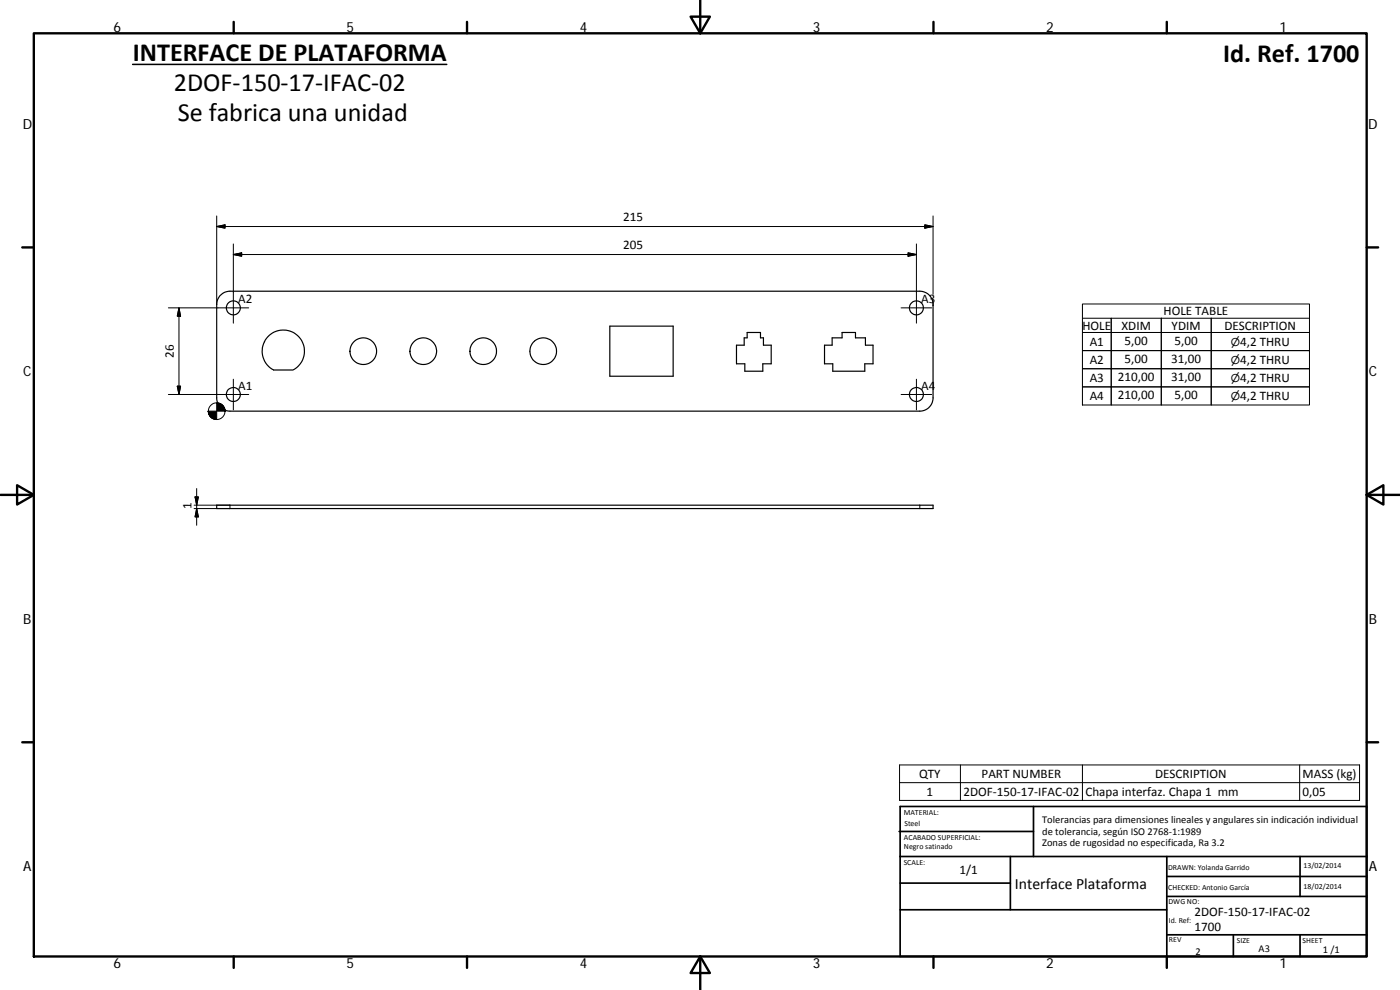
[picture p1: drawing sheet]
<svg xmlns="http://www.w3.org/2000/svg" width="420mm" height="297mm" viewBox="0 0 420 297" stroke-linecap="round" stroke-linejoin="round" font-family="sans-serif">
<g fill="none" stroke="#000" stroke-width=".36">
<path d="M66 88.7l1.6-1.1 1.4-.2h207a4 4 0 0 1 4 4.3v27.7a4 4 0 0 1-4 4h-207a4 4 0 0 1-4-4v-28l.3-1.4zM183 97.9h19v15h-19zM224.2 99.8h4v1.6h.9v2.2h2.3v5.6h-2.5v2.2h-5.4v-2.2h-2.5v-5.6h2.3v-2.2h.9zM80.4 101.1a6.3 6.3 0 0 1 9.7 .4 6.3 6.3 0 0 1-2.2 9.5h-5.8a6.3 6.3 0 0 1-1.7-9.9zM247.4 103.6h2.3v-2.2h3v-1.6h4v1.6h3v2.2h2.3v5.6h-2.5v2.2h-9.6v-2.2h-2.5zM65 151.6h215v1h-215z"/>
<circle cx="70" cy="92.4" r="2.1"/>
<circle cx="275" cy="92.4" r="2.1"/>
<circle cx="70" cy="118.4" r="2.1"/>
<circle cx="109" cy="105.4" r="4"/>
<circle cx="127" cy="105.4" r="4"/>
<circle cx="145" cy="105.4" r="4"/>
<circle cx="163" cy="105.4" r="4"/>
<circle cx="275" cy="118.4" r="2.1"/>
</g>
<g fill="none" stroke="#000" stroke-width=".3">
<path d="M65 64.8v26.6M65 68l2.5-.5v1zM65 68h215M70 76.4l2.5-.5v1zM70 76.4h205M70 73.2v23.8M272.5 75.9l2.5 .5-2.5 .5zM275 73.2v23.8M277.5 67.5l2.5 .5-2.5 .5zM280 64.8v23.5M53.7 92.4v26M53.7 92.4l.5 2.5h-1z"/>
<path d="M74.6 92.4h-24.1M270.4 92.4h9.2M280 90.9v.8M324.9 95.5h8.6v4.3M324.9 91.2h68.1v30.3h-68.1zM348.5 95.5v26M363.5 99.8v5.4h29.5h-68.1h8.6v5.4M393 95.5h-59.5v26v-5.4h-8.6h68.1h-29.5v-5.5M53.2 115.9h1l-.5 2.5zM70 113.8v9.2M74.6 118.4h-24.1M270.4 118.4h9.2"/>
<path d="M275 113.8v9.2M333.5 105.2v-5.4h-8.6h68.1h-29.5v-4.3v26M363.5 105.2v5.4h29.5h-68.1h8.6v5.5M58.3 151.6h10.7v1h-10.7M58.5 149.1h1l-.5 2.5zM59 146.6v11M59 152.6l.5 2.5h-1zM276 151.6v1M270 229.5h138v10.7h-138zM270 234.8h138M288.2 229.5v10.7M324.9 229.5v10.7"/>
<path d="M390 229.5v10.7"/>
<circle cx="65" cy="123.4" r="2.51"/>
</g>
<g fill="none" stroke="#000" stroke-width=".71">
<path d="M10.1 10h400.1v277h-400.1zM70.1 6.6v3.4M140.2 6.6v3.4M207.3 5h5.8l-2.9 5zM210.2 0v10M280.2 6.6v3.4M350.2 6.6v3.4M6.7 74.2h3.4M410.2 74.2h3.4M.2 148.5h9.9M5.1 145.6l5 2.9-5 2.9zM410.2 148.5l5-2.9v5.8z"/>
<path d="M410.2 148.5h9.9M6.7 222.7h3.4M410.2 222.7h3.4M70.1 287v3.4M140.2 287v3.4M210.2 287l2.9 5h-5.8zM210.2 287v10M280.2 287v3.4M350.2 287v3.4"/>
</g>
<g fill="none" stroke="#000" stroke-width=".51">
<path d="M269.8 249.5h40.4M270.1 257h140.1M270.1 242h140.1v45h-140.1zM303.2 257v16M310.2 242v15M350.2 257v30M390.2 257v12M270.1 273h80.1M270.1 265h33.1M350.2 269h60M350.2 263h60M350.2 280.5h60"/>
<path d="M370.2 280.5v6.5M390.2 280.5v6.5"/>
</g>
<path d="M39.8 19.3h94.3" fill="none" stroke="#000" stroke-width=".46"/>
<g fill="#000" stroke="#000" stroke-width=".3">
<path d="M65 68l2.5-.5v1zM70 76.4l2.5-.5v1zM272.5 75.9l2.5 .5-2.5 .5zM277.5 67.5l2.5 .5-2.5 .5zM53.7 92.4l.5 2.5h-1zM53.2 115.9h1l-.5 2.5zM62.5 123.4l.1 .7zM62.5 123.4l.2 1zM62.5 123.4l.4 1.3zM62.5 123.4l.6 1.6zM62.5 123.4l.9 1.9zM62.5 123.4l1.2 2.1z"/>
<path d="M62.5 123.4l1.5 2.2-.3-.1zM62.5 123.4l1.8 2.4-.3-.2zM62.5 123.4l2.2 2.5-.4-.1zM62.5 123.4l2.5 2.5h-.3zM65 120.9l2.5 2.5h-2.5zM62.5 123.4h2.5v2.5zM67.4 122.7l.1 .7zM67.3 122.3l.2 1.1zM67.1 122l.4 1.4zM66.9 121.7l.6 1.7zM66.7 121.5l.8 1.9zM66.4 121.3l1.1 2.1z"/>
<path d="M66.1 121.1l.3 .2 1.1 2.1zM65.7 121l.4 .1 1.4 2.3zM65.4 120.9l.3 .1 1.8 2.4zM65 120.9h.4l2.1 2.5zM58.5 149.1h1l-.5 2.5zM59 152.6l.5 2.5h-1z"/>
</g>
<g font-size="7.9">
<text x="39.8" y="18.2">INTERFACE DE PLATAFORMA</text>
<text x="367.1" y="18.5">Id. Ref. 1700</text>
<text x="52.2" y="27.2">2DOF‐150‐17‐IFAC‐02</text>
<text x="53.3" y="36.2">Se fabrica una unidad</text>
</g>
<text font-size="4.7" x="304.6" y="266.6">Interface Plataforma</text>
<g font-size="4.2">
<text x="34" y="9.6">6</text>
<text x="104" y="9.6">5</text>
<text x="174" y="9.6">4</text>
<text x="244" y="9.6">3</text>
<text x="314" y="9.6">2</text>
<text x="384" y="9.6">1</text>
<text x="6.8" y="38.7">D</text>
<text x="410.6" y="38.7">D</text>
<text x="7" y="112.9">C</text>
<text x="410.8" y="112.9">C</text>
<text x="7" y="187.1">B</text>
<text x="410.8" y="187.1">B</text>
<text x="7" y="261.3">A</text>
<text x="410.8" y="261.3">A</text>
<text x="34" y="290.4">6</text>
<text x="104" y="290.4">5</text>
<text x="174" y="290.4">4</text>
<text x="244" y="290.4">3</text>
<text x="314" y="290.4">2</text>
<text x="384" y="290.4">1</text>
</g>
<g font-size="3.9">
<text x="187" y="66.4">215</text>
<text x="187" y="74.8">205</text>
<text x="71.5" y="90.9">A2</text>
<text x="276.5" y="90.8">A3</text>
<text x="349.2" y="94.6">HOLE TABLE</text>
<text x="324.9" y="98.9">HOLE</text>
<text x="336.6" y="98.9">XDIM</text>
<text x="351.6" y="98.9">YDIM</text>
<text x="367.5" y="98.9">DESCRIPTION</text>
<text x="52.2" y="107.4" transform="rotate(-90 52.2 107.4)">26</text>
<text x="327.1" y="103.7">A1</text>
<text x="337.5" y="103.5">5,00</text>
<text x="352.5" y="103.5">5,00</text>
<text x="372.2" y="103.7">4,2 THRU</text>
<text x="327.1" y="109.2">A2</text>
<text x="337.5" y="108.9">5,00</text>
<text x="351.5" y="108.9">31,00</text>
<text x="372.2" y="109.1">4,2 THRU</text>
<text x="71.5" y="116.9">A1</text>
<text x="276.5" y="116.9">A4</text>
<text x="327.1" y="114.6">A3</text>
<text x="335.5" y="114.3">210,00</text>
<text x="335.5" y="119.8">210,00</text>
<text x="351.5" y="114.3">31,00</text>
<text x="352.5" y="119.8">5,00</text>
<text x="372.2" y="114.6">4,2 THRU</text>
<text x="327.1" y="120.1">A4</text>
<text x="372.2" y="120">4,2 THRU</text>
<text x="57.5" y="152.8" transform="rotate(-90 57.5 152.8)">1</text>
<text x="275.8" y="233.4">QTY</text>
<text x="294.6" y="233.4">PART NUMBER</text>
<text x="346.7" y="233.4">DESCRIPTION</text>
<text x="390.9" y="233.5">MASS (kg)</text>
<text x="278.1" y="238.7">1</text>
<text x="289.1" y="238.7">2DOF‐150‐17‐IFAC‐02</text>
<text x="325.7" y="238.8">Chapa interfaz. Chapa 1 mm</text>
<text x="390.9" y="238.7">0,05</text>
<text x="287.9" y="262.1">1/1</text>
<text x="358.5" y="274.9">2DOF‐150‐17‐IFAC‐02</text>
<text x="358.5" y="279.4">1700</text>
</g>
<g font-size="3.3">
<text x="369.4" y="103.7">⌀</text>
<text x="369.4" y="109.1">⌀</text>
<text x="369.4" y="114.6">⌀</text>
<text x="369.4" y="120">⌀</text>
</g>
<g font-size="3.1">
<text x="312.8" y="246.8">Tolerancias para dimensiones lineales y angulares sin indicación individual</text>
<text x="312.8" y="250.4">de tolerancia, según ISO 2768‐1:1989</text>
<text x="312.8" y="254">Zonas de rugosidad no especificada, Ra 3.2</text>
<text x="358.7" y="286.4">2</text>
<text x="377.7" y="285.6">A3</text>
<text x="397" y="285.9">1 /1</text>
</g>
<g font-size="2.4">
<text x="271.2" y="244.4">MATERIAL:</text>
<text x="271.3" y="251.9">ACABADO SUPERFICIAL:</text>
<text x="271.4" y="247.9">Steel</text>
<text x="271.3" y="254.6">Negro satinado</text>
<text x="271.2" y="259.7">SCALE:</text>
<text x="350.6" y="260.9">DRAWN: Yolanda Garrido</text>
<text x="391.2" y="260.6">13/02/2014</text>
<text x="350.6" y="267">CHECKED: Antonio García</text>
<text x="391.2" y="266.6">18/02/2014</text>
<text x="350.7" y="271.4">DWG NO:</text>
<text x="350.8" y="276.8">Id. Ref:</text>
<text x="350.8" y="282.8">REV</text>
<text x="371.2" y="282.9">SIZE</text>
<text x="390.9" y="282.9">SHEET</text>
</g>
</svg>
